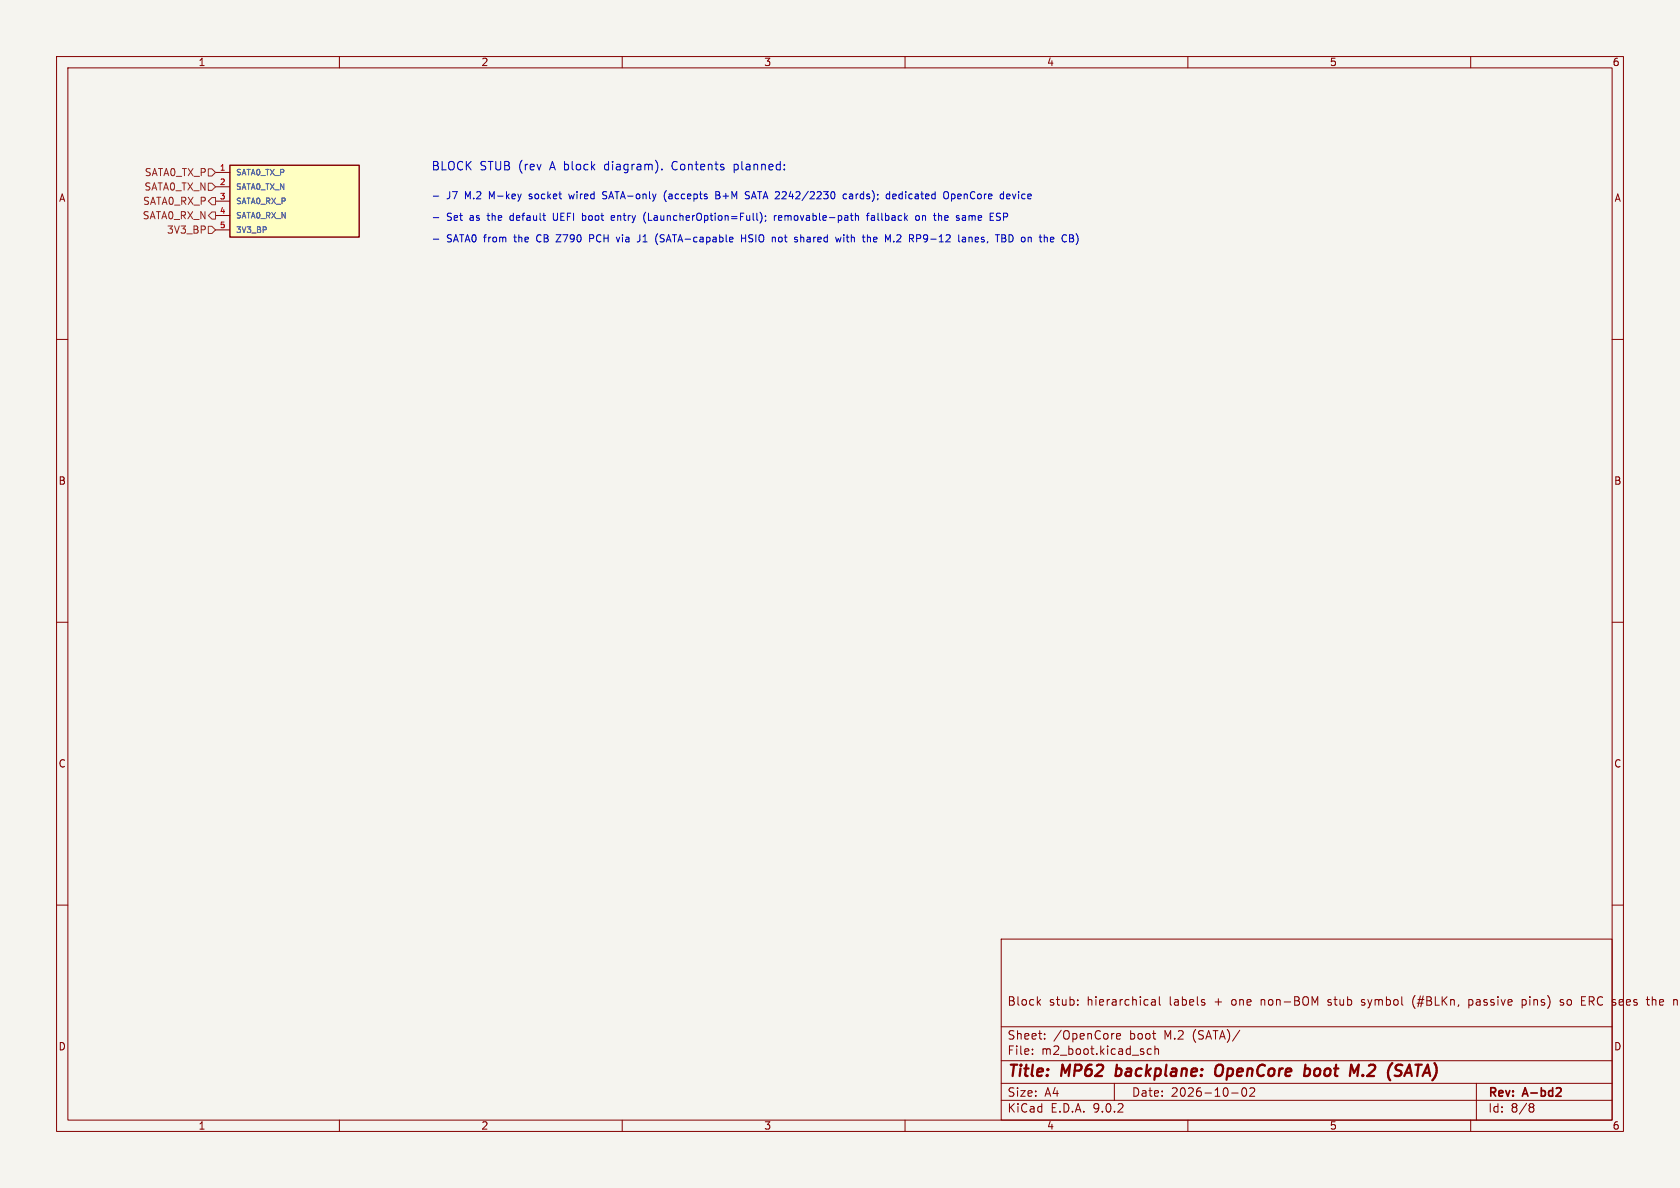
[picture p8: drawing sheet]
<svg xmlns="http://www.w3.org/2000/svg" width="297mm" height="210mm" viewBox="0 0 297 210" stroke-linecap="round" stroke-linejoin="round" font-family="sans-serif">
<path d="M0 0h297v210h-297z" fill="#f5f4ef" stroke="#f5f4ef" stroke-width=".18"/>
<g fill="none" stroke="#840000" stroke-width=".18">
<path d="M10 10h277v190h-277zM12 12h273v186h-273zM60 10v2M110 10v2M160 10v2M210 10v2M260 10v2M10 60h2M285 60h2M10 110h2M285 110h2M10 160h2"/>
<path d="M177 166h108v32h-108zM183.5 177.1l.5 .6M184 176.7l-.6 .6M190.5 177.6v.1M190.5 176.8v.1M203.6 176.8h.6v.9M204.2 177.1h-.5a.29 .29 0 0 0-.2 .3 .29 .29 0 0 0 .2 .3l.5-.1M205 176.2v1.3l.2 .2M213 177.3v.3M234.7 177.6l.2 .1M234.8 176.8v.3M240.7 177.6l.4 .1"/>
<path d="M240.9 176.7l-.2 .2 .2 .3M250.2 176a1.72 1.72 0 0 0 0 2.3M259.7 176.8h.5M259.7 177.6h.5M259.7 176.7v1.5M269.1 176.8l.4-.1 .3 .3M269.1 176.7v1.5M269.8 177.4l-.3 .3-.4-.1M276.4 176.8l-.4-.1-.2 .2 .1 .2 .5 .2v.3h-.6M279.6 177.7h.7M279.6 176.2h.7M285 160h2"/>
<path d="M292.1 176.2v1.5M292.5 176.7l-.4 .1M60 198v2M110 198v2M160 198v2M177 194.5h108M177 191.5h108M177 187.5h108M177 181.5h108M182.5 186.3v.1M182.5 185.5v.1M184.7 183.6v.1"/>
<path d="M184.7 182.8v.1M197 191.5v3M197.4 183.2l.7-.1-.1-.3-.4-.1-.2 .2 .1 .7h.5M203.5 185.5l-.4-.1-.3 .3v.4l.2 .2h.5M204.2 185.5l.2-.1 .3 .1 .1 .9M204.2 184.9v1.5M210 198v2M217.7 193.2h1.2M219.7 192.4a.81 .81 0 0 0 .3 1.4l.2-.1 .2-.5-.2-.8M221.7 192.4v.5l-.8 .9h.9M260 198v2M261 191.5v6.5"/>
<path d="M270.6 195.1l.4 .1 .2 .2-.3 .3M270.6 195.7h.3M270.9 195.7l.2 .2 .1 .4-.2 .2-.4 .1"/>
</g>
<path d="M275.1 193.8h.9M275.9 192.4v.5" fill="none" stroke="#840000" stroke-width=".3"/>
<path d="M197.2 190.1l.2 .1M197.5 188.2l-.3 2M215.8 188.2a.77 .77 0 0 0-.9 .7l-.1 .6 .1 .4 .1 .2a.71 .71 0 0 0 1-.2M230.9 188.9h.4l.2 .2v.7a.66 .66 0 0 1-.8 .4M240.9 190l.1 .1-.1 .1M240.9 190l-.1 .1 .1 .1M240.9 190v.2M246.2 187.9l-.1 .1M247.2 188.2l.7 .1M247.6 189.4a.44 .44 0 0 1 0 .6M248.5 189.6h1M249.2 188.2l-.9 2" fill="none" stroke="#840000" stroke-width=".4"/>
<path d="M40.6 29.2h22.9v12.7h-22.9z" fill="#ffffc2"/>
<path d="M40.6 29.2h22.9v12.7h-22.9z" fill="none" stroke="#840000" stroke-width=".25"/>
<path d="M38.1 30.5h2.5M38.1 33h2.5M38.1 35.6h2.5M38.1 38.1h2.5M38.1 40.6h2.5" fill="none" stroke="#840000" stroke-width=".18"/>
<path d="M36.8 29.8h.7l.6 .7-.6 .6h-.7zM36.8 32.4h.7l.6 .6-.6 .7h-.7zM37.5 34.9h.6v1.3h-.6l-.7-.6zM37.5 37.5h.6v1.2h-.6l-.7-.6zM36.8 40h.7l.6 .6-.6 .7h-.7z" fill="none" stroke="#725600" stroke-width=".18"/>
<g fill="none" stroke="#0000c2" stroke-width=".18">
<path d="M76.6 34.7h1M76.6 38.5h1M92.1 34.3l-.3 .8M97.8 37.7v1l.3 .3M100.6 34.3l.2 .8M103 37.7v1.3M103 38.9l.3 .1M103.3 38.1l-.3 .1M106.5 35.1h.5M107.1 33.9h-.3l-.3 .2 .2 .3 .3 .1M108.6 38.2l-.4-.1-.2 .2 .1 .6h.5M108.7 38.4l-.7 .1"/>
<path d="M114.2 37.5a1.46 1.46 0 0 0 0 1.9M117 29.9v.1M117.8 33.7a1.46 1.46 0 0 0 0 1.9M126.6 33.9h.4l.2 .2-.2 .4 .2 .1 .1 .3-.3 .2h-.4zM126.6 34.5h.4M129.8 30h.1M129.8 29v1.5M129.9 29l-.1 .1M131.9 34.4l.5 .2 .1 .2-.1 .3h-.5M131.9 33.9h.6M133.8 37.7v1.1l.2 .2M134.4 37.5a1.46 1.46 0 0 1 0 1.9"/>
<path d="M135.3 38.2v.1M135.4 38.9l-.1 .2M136.9 38.1v.9M137.3 38.1l-.4 .3M138 38.1h-.2l-.2 .2 .1 .6 .3 .1M138.2 38.4l-.6 .1M149.7 34.4l-.4-.1-.2 .2 .1 .6h.5M150.6 34.3l-.4 .1M150.6 34.7h-.3l-.2 .1 .1 .3h.4M151.2 38.2l.2-.1 .3 .1 .1 .8M151.2 37.7v1.3M153.2 38.1h.4"/>
<path d="M153.6 37.7l-.3 .2v1.1M154.4 38.1l-.3 .1M154.5 38.5h-.3l-.2 .2 .1 .2 .4 .1M156.8 35.1h.5M156.8 34.4h.5M157.3 33.9v1.2M158.2 34.3h-.2l-.2 .2 .1 .6h.3M158.4 34.6l-.6 .1M161.9 38.2l.2-.1 .4 .1v.5l-.1 .2-.3 .1-.2-.2zM163.1 38.1v.9M163.3 38.1l-.2 .1M166.1 38.1l.4 .2v.7"/>
<path d="M166.9 34.1l.2-.2a.43 .43 0 0 1 .6 .4v.4a.43 .43 0 0 1-.3 .4 .43 .43 0 0 1-.5-.1M168.2 35.1h.4M168.2 34.3v1.3M168.6 34.3l-.4 .1M170.2 38.2h.4l.1 .8M170.2 38.9h.5M170.7 38.4l-.5 .1M176.2 38.2l.5 .2 .2 .3-.3 .3-.5-.1M176.9 37.7h-.5l-.2 .1M178 34.7l.6-.1-.1-.2-.4-.1-.1 .2v.6h.5M76.6 42.3h1M98.3 41.5h.9l-.9 1.3h.9"/>
<path d="M104.2 42.2h.5M104.7 41.5h-.5v1.3M109.6 41.9l-.3 .9M113.1 41.5v.9l-.3 .4M116.1 43l.2 .3M116.3 41.3l-.2 .3M116.7 42.7l.2 .1M116.9 41.5l-.2 .2 .2 .4M131.1 41.5v1.3M131.1 42.1h.7M131.8 41.5v1.3M137.9 41.9l-.3 .3v.3l.3 .3"/>
<path d="M141.6 41.5v1.3M142 42l-.3-.1-.1 .1M148.7 41.9l-.3 .9M149.2 41.5v.1M149.2 41.9v.9M153.7 41.9l.2 .2v.7M154.5 42v.7M155 42.2l-.6 .1M158.7 41.5l-.2 .1M159.2 42l-.7 .8h.8M162.7 41.6l.1 .1-.1 .4M170.2 42.7h.5"/>
<path d="M170.2 42h.4l.1 .8M170.7 42.2l-.5 .1M171.3 42l.2-.1 .3 .1 .1 .8M171.3 41.9v.9M177.7 42.2l.1 .1-.1 .4M177.7 41.6v.4M178.9 41.6l-.5-.1v1.3l.5-.1M190.5 41.9v.8"/>
</g>
<g font-size="2.8" fill="#840000">
<text x="178" y="190.9">Title:</text>
<text x="187.7" y="190.9">MP62</text>
<text x="198.1" y="190.9">backplane:</text>
<text x="216.5" y="190.9">OpenCore</text>
<text x="233" y="190.9">boot</text>
<text x="241.9" y="190.9">M.2</text>
<text x="249.4" y="190.9">(SATA)</text>
</g>
<g font-size="2.1" fill="#0000c2">
<text x="76.2" y="30.2">BLOCK</text>
<text x="84.8" y="30.2">STUB (rev</text>
<text x="97.4" y="30.2">A block</text>
<text x="107.3" y="30.2">diagram).</text>
<text x="119.4" y="30.2">Contents</text>
<text x="130.4" y="30.2">planned:</text>
</g>
<g font-size="2.1" fill="#840000">
<text x="178" y="178">Block</text>
<text x="185.4" y="178">stub:</text>
<text x="192.2" y="178">hierarchical</text>
<text x="206.9" y="178">labels</text>
<text x="215" y="178">+</text>
<text x="218.1" y="178">one</text>
<text x="223.4" y="178">non-BOM</text>
<text x="235.5" y="178">stub</text>
<text x="241.5" y="178">symbol</text>
<text x="250.7" y="178">(#BLKn,</text>
<text x="260.8" y="178">passive</text>
<text x="270.4" y="178">pins)</text>
<text x="277.3" y="178">so</text>
<text x="281.2" y="178">ERC</text>
<text x="286.8" y="178">sees</text>
<text x="293.1" y="178">the</text>
<text x="178" y="184">Sheet:</text>
<text x="186.2" y="184">/OpenCore</text>
<text x="199.7" y="184">boot</text>
<text x="206" y="184">M.2</text>
<text x="211.1" y="184">(SATA)/</text>
<text x="178" y="186.7">File:</text>
<text x="184.1" y="186.7">m2_boot.kicad_sch</text>
<text x="178" y="196.9">KiCad</text>
<text x="178" y="194.1">Size:</text>
<text x="184.7" y="194.1">A4</text>
<text x="185.7" y="196.9">E.D.A.</text>
<text x="193.3" y="196.9">9.0.2</text>
<text x="200" y="194.1">Date:</text>
<text x="207" y="194.1">2026-10-02</text>
<text x="263" y="194.3">Rev:</text>
<text x="263" y="196.9">Id:</text>
<text x="267.1" y="196.9">8/8</text>
<text x="269.4" y="194.3">A-bd2</text>
</g>
<g font-size="1.8" fill="#840000">
<text x="35" y="11.9">1</text>
<text x="85" y="11.9">2</text>
<text x="135" y="11.9">3</text>
<text x="185" y="11.9">4</text>
<text x="235" y="11.9">5</text>
<text x="285" y="11.9">6</text>
<text x="10.3" y="35.9">A</text>
<text x="285.3" y="35.9">A</text>
<text x="10.3" y="85.9">B</text>
<text x="285.3" y="85.9">B</text>
<text x="10.3" y="135.9">C</text>
<text x="285.3" y="135.9">C</text>
<text x="10.3" y="185.9">D</text>
<text x="285.3" y="185.9">D</text>
<text x="35" y="199.9">1</text>
<text x="85" y="199.9">2</text>
<text x="135" y="199.9">3</text>
<text x="185" y="199.9">4</text>
<text x="235" y="199.9">5</text>
<text x="285" y="199.9">6</text>
</g>
<g font-size="1.8" fill="#725600">
<text x="25.4" y="33.9">SATA0_TX_N</text>
<text x="25.5" y="31.3">SATA0_TX_P</text>
<text x="25.1" y="39">SATA0_RX_N</text>
<text x="25.2" y="36.4">SATA0_RX_P</text>
<text x="29.4" y="41.5">3V3_BP</text>
</g>
<g font-size="1.8" fill="#0000c2">
<text x="78.9" y="35.3">J7</text>
<text x="82.3" y="35.3">M.2</text>
<text x="86.7" y="35.3">M-key</text>
<text x="94" y="35.3">socket</text>
<text x="101.3" y="35.3">wired</text>
<text x="107.4" y="35.3">SATA-only</text>
<text x="118.4" y="35.3">(accepts</text>
<text x="127.8" y="35.3">B+M</text>
<text x="133.2" y="35.3">SATA 2242/2230</text>
<text x="150.9" y="35.3">cards);</text>
<text x="158.8" y="35.3">dedicated</text>
<text x="169.1" y="35.3">OpenCore</text>
<text x="179.3" y="35.3">device</text>
<text x="78.9" y="39.1">Set</text>
<text x="83.1" y="39.1">as</text>
<text x="86.5" y="39.1">the</text>
<text x="90.6" y="39.1">default</text>
<text x="98.4" y="39.1">UEFI</text>
<text x="103.8" y="39.1">boot</text>
<text x="109.1" y="39.1">entry</text>
<text x="115" y="39.1">(LauncherOption=Full);</text>
<text x="138.3" y="39.1">removable-path</text>
<text x="155" y="39.1">fallback</text>
<text x="163.8" y="39.1">on</text>
<text x="167.2" y="39.1">the</text>
<text x="171.4" y="39.1">same</text>
<text x="177.5" y="39.1">ESP</text>
<text x="78.9" y="42.9">SATA0 from</text>
<text x="91.2" y="42.9">the</text>
<text x="95.3" y="42.9">CB</text>
<text x="99" y="42.9">Z790</text>
<text x="105.1" y="42.9">PCH</text>
<text x="110.1" y="42.9">via</text>
<text x="114" y="42.9">J1</text>
<text x="117.3" y="42.9">(SATA-capable</text>
<text x="132.7" y="42.9">HSIO</text>
<text x="138.4" y="42.9">not</text>
<text x="142.6" y="42.9">shared</text>
<text x="150.1" y="42.9">with</text>
<text x="155.1" y="42.9">the</text>
<text x="159.2" y="42.9">M.2</text>
<text x="163.6" y="42.9">RP9-12</text>
<text x="172.5" y="42.9">lanes,</text>
<text x="179.4" y="42.9">TBD on</text>
<text x="187.5" y="42.9">the</text>
</g>
<g font-size="1.4" fill="#a90000">
<text x="38.8" y="30.2">1</text>
<text x="38.8" y="32.8">2</text>
<text x="38.8" y="35.3">3</text>
<text x="38.8" y="37.8">4</text>
<text x="38.8" y="40.4">5</text>
</g>
<g font-size="1.4" fill="#006464">
<text x="41.7" y="31.2">SATA0_TX_P</text>
<text x="41.7" y="33.7">SATA0_TX_N</text>
<text x="41.7" y="36.3">SATA0_RX_P</text>
<text x="41.7" y="38.8">SATA0_RX_N</text>
<text x="41.7" y="41.4">3V3_BP</text>
</g>
</svg>
